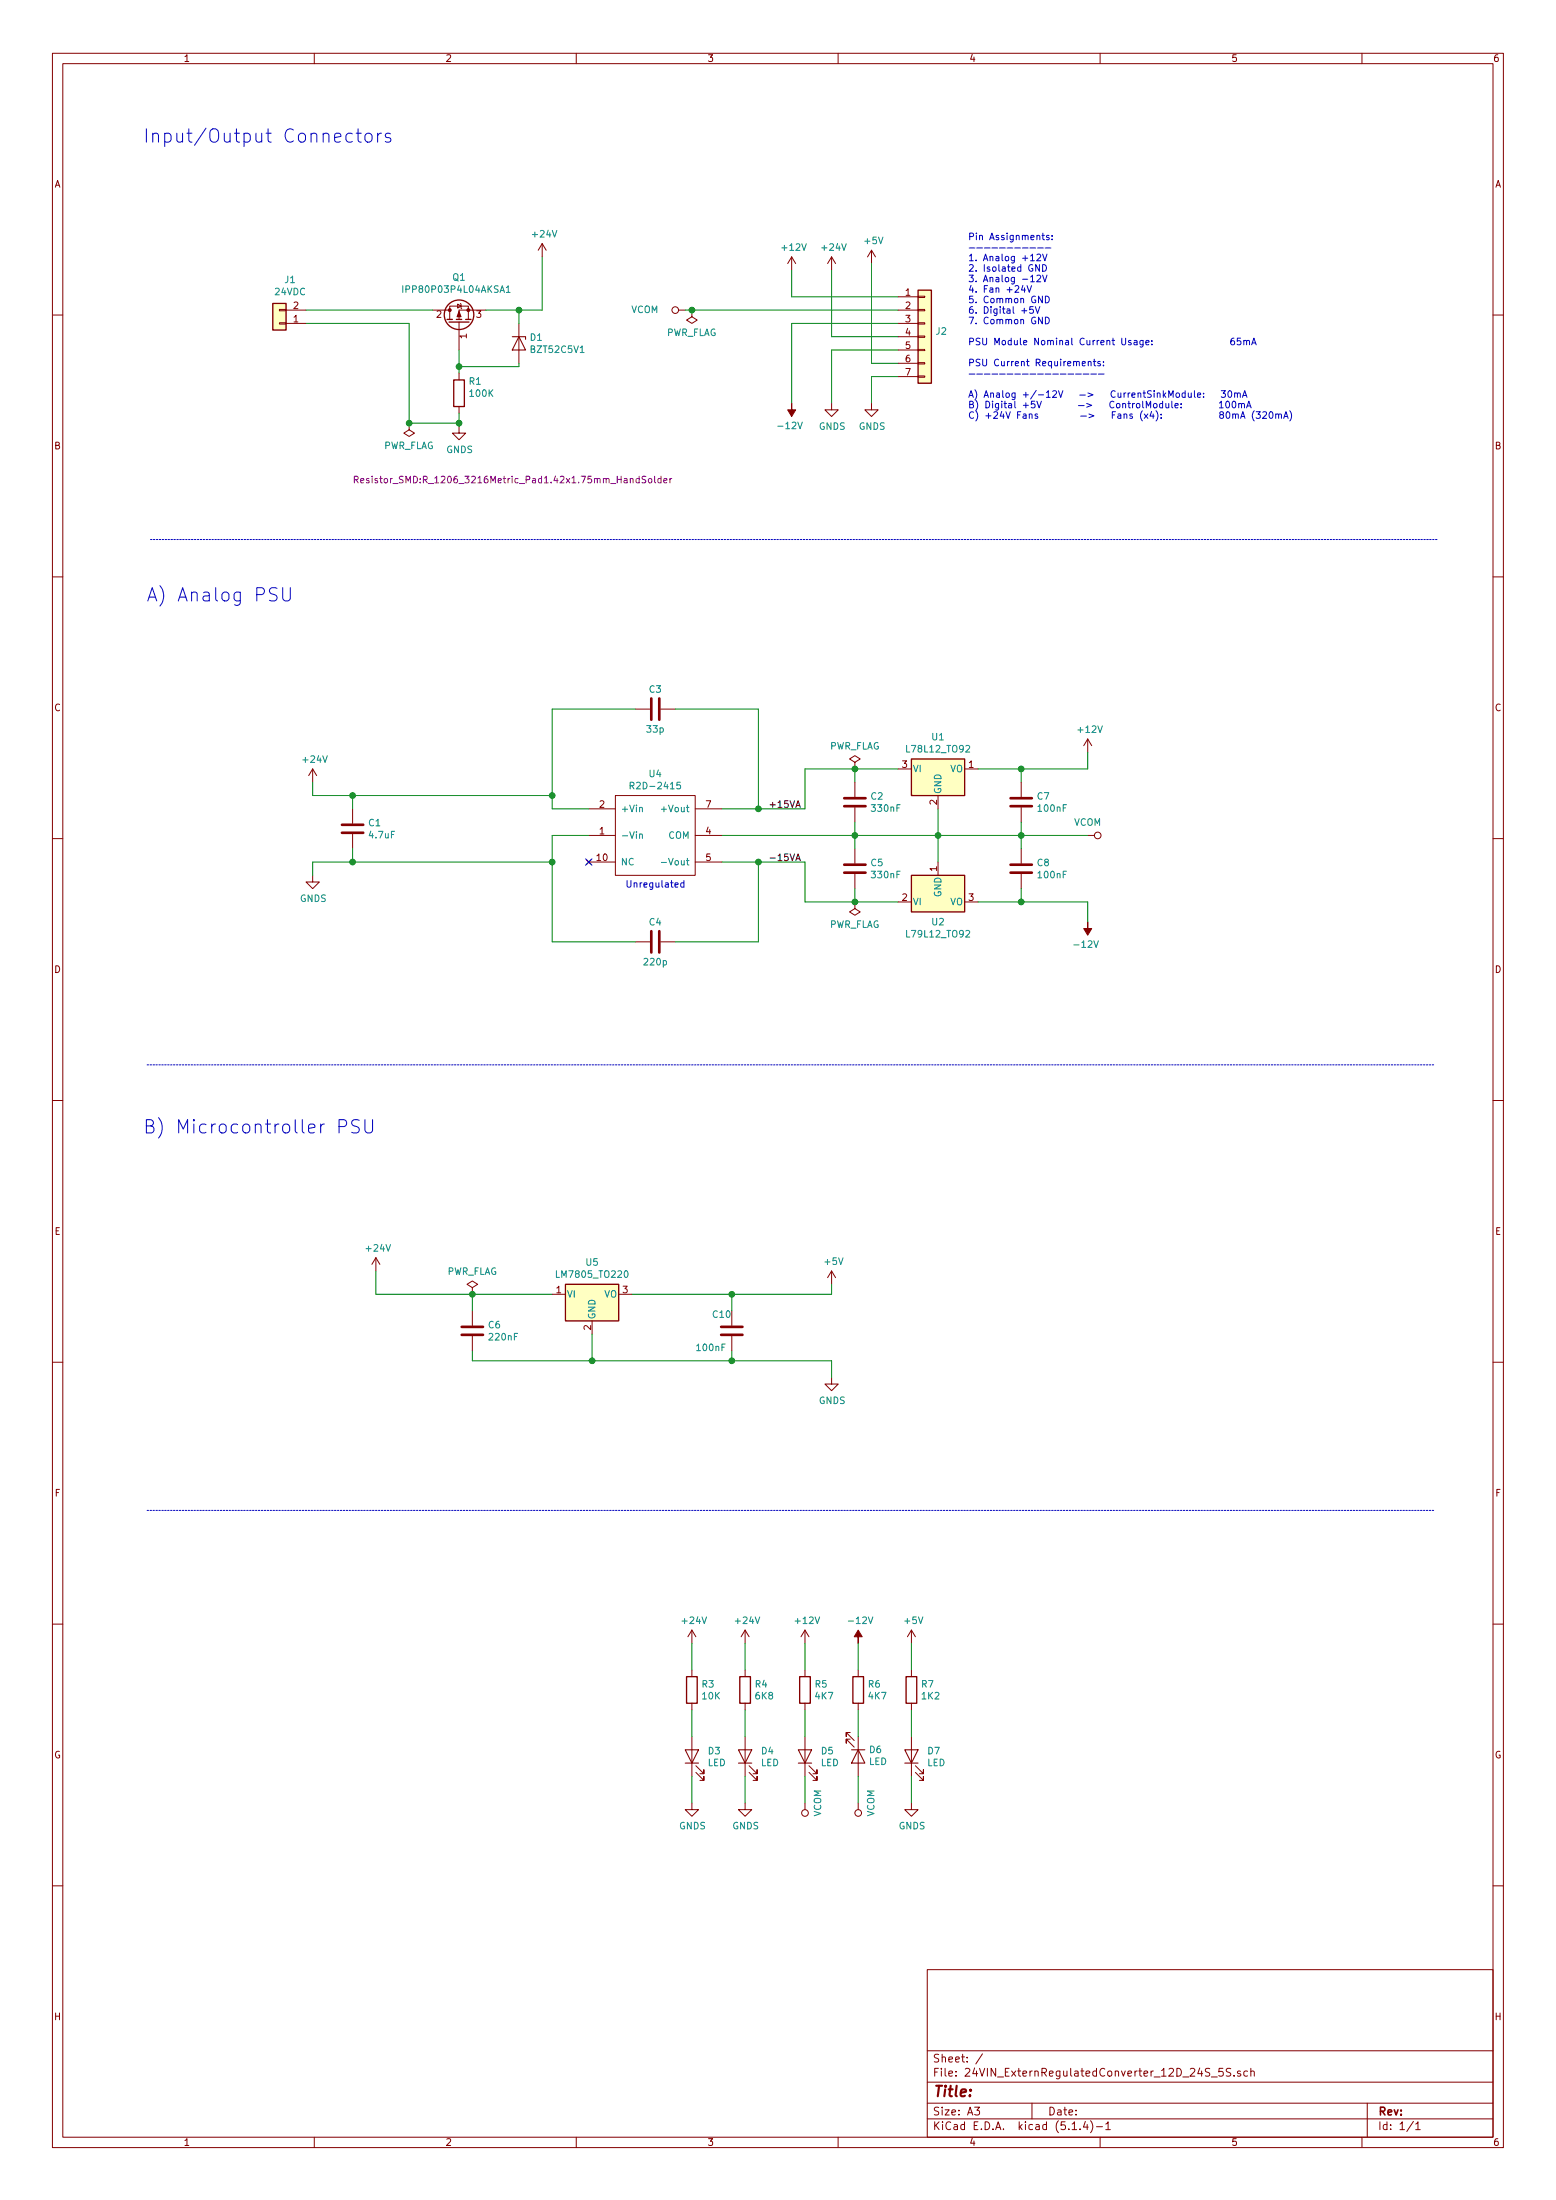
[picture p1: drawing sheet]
EESchema Schematic File Version 4
LIBS:24VIN_ExternRegulatedConverter_12D_24S_5S-cache
EELAYER 30 0
EELAYER END
$Descr A3 11693 16535 portrait
encoding utf-8
Sheet 1 1
Title ""
Date ""
Rev ""
Comp ""
Comment1 ""
Comment2 ""
Comment3 ""
Comment4 ""
$EndDescr
Wire Wire Line
	6425 5875 6425 5775
Wire Wire Line
	6425 5775 6750 5775
Wire Wire Line
	7350 5775 7675 5775
Wire Wire Line
	7675 5775 7675 5875
Wire Wire Line
	7675 6175 7675 6275
Wire Wire Line
	7050 6075 7050 6275
Connection ~ 7050 6275
Wire Wire Line
	7050 6275 7675 6275
Wire Wire Line
	6425 6175 6425 6275
Connection ~ 6425 6275
Wire Wire Line
	6425 6275 7050 6275
Wire Wire Line
	7050 6475 7050 6275
Wire Wire Line
	6425 6275 6425 6375
Wire Wire Line
	6425 6675 6425 6775
Wire Wire Line
	6425 6775 6750 6775
Wire Wire Line
	7675 6275 7675 6375
Connection ~ 7675 6275
Wire Wire Line
	7675 6675 7675 6775
Wire Wire Line
	7675 6775 7350 6775
Wire Wire Line
	6050 6075 6050 5775
Wire Wire Line
	6050 5775 6425 5775
Connection ~ 6425 5775
Wire Wire Line
	6050 6475 6050 6775
Wire Wire Line
	6050 6775 6425 6775
Connection ~ 6425 6775
$Comp
L Device:C C3
U 1 1
P 4925 5325
F 0 "C3" V 4775 5325 50  0000 C CNN
F 1 "33p" V 5075 5325 50  0000 C CNN
F 2 "Capacitor_SMD:C_1206_3216Metric_Pad1.42x1.75mm_HandSolder" H 4963 5175 50  0001 C CNN
F 3 "~" H 4925 5325 50  0001 C CNN
	1    4925 5325
	0    1    1    0   
$EndComp
Wire Wire Line
	4775 5325 4150 5325
Wire Wire Line
	4150 5325 4150 5975
Wire Wire Line
	4150 6075 4425 6075
Wire Wire Line
	5075 5325 5700 5325
Wire Wire Line
	5700 5325 5700 6075
Wire Wire Line
	5700 6075 6050 6075
$Comp
L Device:C C4
U 1 1
P 4925 7075
F 0 "C4" V 4775 7075 50  0000 C CNN
F 1 "220p" V 5075 7075 50  0000 C CNN
F 2 "Capacitor_SMD:C_1206_3216Metric_Pad1.42x1.75mm_HandSolder" H 4963 6925 50  0001 C CNN
F 3 "~" H 4925 7075 50  0001 C CNN
	1    4925 7075
	0    1    1    0   
$EndComp
Wire Wire Line
	4775 7075 4150 7075
Wire Wire Line
	4150 7075 4150 6475
Wire Wire Line
	4150 6275 4425 6275
Wire Wire Line
	5075 7075 5700 7075
Wire Wire Line
	5700 6475 6050 6475
Wire Wire Line
	2650 6075 2650 5975
Wire Wire Line
	2650 6475 2650 6375
NoConn ~ 4425 6475
$Comp
L power:VCOM #PWR019
U 1 1
P 8175 6275
F 0 "#PWR019" H 8175 6125 50  0001 C CNN
F 1 "VCOM" V 8075 6275 50  0000 C CNN
F 2 "" H 8175 6275 50  0001 C CNN
F 3 "" H 8175 6275 50  0001 C CNN
	1    8175 6275
	0    1    1    0   
$EndComp
Wire Wire Line
	8175 6275 7675 6275
$Comp
L power:-12V #PWR020
U 1 1
P 8175 6925
F 0 "#PWR020" H 8175 7025 50  0001 C CNN
F 1 "-12V" H 8190 7098 50  0000 C CNN
F 2 "" H 8175 6925 50  0001 C CNN
F 3 "" H 8175 6925 50  0001 C CNN
	1    8175 6925
	-1   0    0    1   
$EndComp
Wire Wire Line
	8175 6925 8175 6775
Wire Wire Line
	8175 6775 7675 6775
Connection ~ 7675 6775
$Comp
L power:+12V #PWR018
U 1 1
P 8175 5650
F 0 "#PWR018" H 8175 5500 50  0001 C CNN
F 1 "+12V" H 8190 5823 50  0000 C CNN
F 2 "" H 8175 5650 50  0001 C CNN
F 3 "" H 8175 5650 50  0001 C CNN
	1    8175 5650
	1    0    0    -1  
$EndComp
Wire Wire Line
	8175 5650 8175 5775
Wire Wire Line
	8175 5775 7675 5775
Connection ~ 7675 5775
$Comp
L Connector_Generic:Conn_01x02 J1
U 1 1
P 2100 2425
F 0 "J1" H 2020 2100 50  0000 C CNN
F 1 "24VDC" H 2020 2191 50  0000 C CNN
F 2 "Connector_Molex:Molex_KK-254_AE-6410-02A_1x02_P2.54mm_Vertical" H 2100 2425 50  0001 C CNN
F 3 "~" H 2100 2425 50  0001 C CNN
	1    2100 2425
	-1   0    0    1   
$EndComp
$Comp
L power:GNDS #PWR06
U 1 1
P 3450 3200
F 0 "#PWR06" H 3450 2950 50  0001 C CNN
F 1 "GNDS" H 3455 3027 50  0000 C CNN
F 2 "" H 3450 3200 50  0001 C CNN
F 3 "" H 3450 3200 50  0001 C CNN
	1    3450 3200
	1    0    0    -1  
$EndComp
$Comp
L power:+12V #PWR09
U 1 1
P 5950 2025
F 0 "#PWR09" H 5950 1875 50  0001 C CNN
F 1 "+12V" H 5965 2198 50  0000 C CNN
F 2 "" H 5950 2025 50  0001 C CNN
F 3 "" H 5950 2025 50  0001 C CNN
	1    5950 2025
	1    0    0    -1  
$EndComp
$Comp
L power:VCOM #PWR08
U 1 1
P 5150 2325
F 0 "#PWR08" H 5150 2175 50  0001 C CNN
F 1 "VCOM" V 5150 2525 50  0000 L CNN
F 2 "" H 5150 2325 50  0001 C CNN
F 3 "" H 5150 2325 50  0001 C CNN
	1    5150 2325
	0    -1   -1   0   
$EndComp
Wire Wire Line
	5950 2025 5950 2225
Wire Wire Line
	5950 2225 6750 2225
Wire Wire Line
	6750 2325 5200 2325
$Comp
L power:-12V #PWR010
U 1 1
P 5950 3025
F 0 "#PWR010" H 5950 3125 50  0001 C CNN
F 1 "-12V" H 5965 3198 50  0000 C CNN
F 2 "" H 5950 3025 50  0001 C CNN
F 3 "" H 5950 3025 50  0001 C CNN
	1    5950 3025
	-1   0    0    1   
$EndComp
Wire Wire Line
	5950 3025 5950 2425
Wire Wire Line
	5950 2425 6750 2425
$Comp
L power:+5V #PWR011
U 1 1
P 6550 1975
F 0 "#PWR011" H 6550 1825 50  0001 C CNN
F 1 "+5V" H 6565 2148 50  0000 C CNN
F 2 "" H 6550 1975 50  0001 C CNN
F 3 "" H 6550 1975 50  0001 C CNN
	1    6550 1975
	1    0    0    -1  
$EndComp
Wire Wire Line
	6250 2025 6250 2525
Wire Wire Line
	6250 2525 6750 2525
Wire Wire Line
	6250 3025 6250 2625
Wire Wire Line
	6250 2625 6750 2625
Wire Wire Line
	2300 2325 3250 2325
Wire Wire Line
	2350 5975 2350 5875
Wire Wire Line
	2350 6475 2350 6575
$Comp
L power:GNDS #PWR02
U 1 1
P 2350 6575
F 0 "#PWR02" H 2350 6325 50  0001 C CNN
F 1 "GNDS" H 2355 6402 50  0000 C CNN
F 2 "" H 2350 6575 50  0001 C CNN
F 3 "" H 2350 6575 50  0001 C CNN
	1    2350 6575
	1    0    0    -1  
$EndComp
$Comp
L Connector_Generic:Conn_01x07 J2
U 1 1
P 6950 2525
F 0 "J2" H 7030 2567 50  0000 L CNN
F 1 "Conn_01x07" H 7030 2476 50  0001 L CNN
F 2 "Connector_Molex:Molex_KK-254_AE-6410-07A_1x07_P2.54mm_Vertical" H 6950 2525 50  0001 C CNN
F 3 "~" H 6950 2525 50  0001 C CNN
	1    6950 2525
	1    0    0    -1  
$EndComp
Wire Wire Line
	6750 2825 6550 2825
Wire Wire Line
	6550 2825 6550 3025
Wire Wire Line
	6750 2725 6550 2725
Wire Wire Line
	6550 2725 6550 1975
Wire Wire Line
	5425 6075 5700 6075
Wire Wire Line
	5425 6275 6425 6275
Wire Wire Line
	5425 6475 5700 6475
$Comp
L power:GNDS #PWR017
U 1 1
P 6250 10350
F 0 "#PWR017" H 6250 10100 50  0001 C CNN
F 1 "GNDS" H 6255 10177 50  0000 C CNN
F 2 "" H 6250 10350 50  0001 C CNN
F 3 "" H 6250 10350 50  0001 C CNN
	1    6250 10350
	1    0    0    -1  
$EndComp
$Comp
L Device:C C1
U 1 1
P 2650 6225
F 0 "C1" H 2765 6271 50  0000 L CNN
F 1 "4.7uF" H 2765 6180 50  0000 L CNN
F 2 "Capacitor_SMD:CP_Elec_4x5.7" H 2688 6075 50  0001 C CNN
F 3 "~" H 2650 6225 50  0001 C CNN
	1    2650 6225
	1    0    0    -1  
$EndComp
Text Notes 7275 3150 0    50   ~ 0
Pin Assignments:\n———————————\n1. Analog +12V\n2. Isolated GND\n3. Analog -12V\n4. Fan +24V\n5. Common GND\n6. Digital +5V\n7. Common GND\n\nPSU Module Nominal Current Usage:               65mA\n\nPSU Current Requirements:\n——————————————————\n\nA) Analog +/-12V   —>   CurrentSinkModule:   30mA\nB) Digital +5V       —>   ControlModule:       100mA\nC) +24V Fans        —>   Fans (x4):           80mA (320mA)
$Comp
L power:GNDS #PWR014
U 1 1
P 6550 3025
F 0 "#PWR014" H 6550 2775 50  0001 C CNN
F 1 "GNDS" H 6555 2852 50  0000 C CNN
F 2 "" H 6550 3025 50  0001 C CNN
F 3 "" H 6550 3025 50  0001 C CNN
	1    6550 3025
	1    0    0    -1  
$EndComp
$Comp
L power:GNDS #PWR012
U 1 1
P 6250 3025
F 0 "#PWR012" H 6250 2775 50  0001 C CNN
F 1 "GNDS" H 6255 2852 50  0000 C CNN
F 2 "" H 6250 3025 50  0001 C CNN
F 3 "" H 6250 3025 50  0001 C CNN
	1    6250 3025
	1    0    0    -1  
$EndComp
Text Notes 1075 1075 0    100  ~ 0
Input/Output Connectors
Text Notes 1075 8525 0    100  ~ 0
B) Microcontroller PSU
Text Notes 1100 4525 0    100  ~ 0
A) Analog PSU
$Comp
L Device:C C6
U 1 1
P 3550 10000
F 0 "C6" H 3665 10046 50  0000 L CNN
F 1 "220nF" H 3665 9955 50  0000 L CNN
F 2 "Capacitor_SMD:C_1206_3216Metric_Pad1.42x1.75mm_HandSolder" H 3588 9850 50  0001 C CNN
F 3 "~" H 3550 10000 50  0001 C CNN
	1    3550 10000
	1    0    0    -1  
$EndComp
Wire Wire Line
	3550 9850 3550 9725
Wire Wire Line
	3550 10225 3550 10150
Wire Wire Line
	3550 9725 4150 9725
Connection ~ 3550 9725
Wire Wire Line
	4450 10025 4450 10225
Wire Wire Line
	3550 10225 4450 10225
Connection ~ 4450 10225
Wire Wire Line
	5500 10225 6250 10225
Wire Wire Line
	4450 10225 5500 10225
Connection ~ 5500 10225
Wire Wire Line
	5500 10150 5500 10225
Wire Wire Line
	5500 9725 6250 9725
Wire Wire Line
	4750 9725 5500 9725
Connection ~ 5500 9725
Wire Wire Line
	5500 9725 5500 9850
$Comp
L Device:C C10
U 1 1
P 5500 10000
F 0 "C10" H 5350 10125 50  0000 L CNN
F 1 "100nF" H 5225 9875 50  0000 L CNN
F 2 "Capacitor_SMD:C_1206_3216Metric_Pad1.42x1.75mm_HandSolder" H 5538 9850 50  0001 C CNN
F 3 "~" H 5500 10000 50  0001 C CNN
	1    5500 10000
	1    0    0    -1  
$EndComp
$Comp
L 24VIN_ExternRegulatedConverter_12D_24S_5S-rescue:LM7805_TO220-Regulator_Linear-ExternRegulatedConverter-rescue-24VIN_ExternRegulatedConverter-rescue U5
U 1 1
P 4450 9725
F 0 "U5" H 4450 9967 50  0000 C CNN
F 1 "LM7805_TO220" H 4450 9876 50  0000 C CNN
F 2 "Package_TO_SOT_THT:TO-220-3_Vertical" H 4450 9950 50  0001 C CIN
F 3 "http://www.ti.com/lit/ds/symlink/lm340.pdf" H 4450 9675 50  0001 C CNN
	1    4450 9725
	1    0    0    -1  
$EndComp
Wire Wire Line
	6250 10225 6250 10350
Wire Wire Line
	4075 2325 4075 1925
$Comp
L power:+24V #PWR05
U 1 1
P 4075 1925
F 0 "#PWR05" H 4075 1775 50  0001 C CNN
F 1 "+24V" H 4090 2098 50  0000 C CNN
F 2 "" H 4075 1925 50  0001 C CNN
F 3 "" H 4075 1925 50  0001 C CNN
	1    4075 1925
	1    0    0    -1  
$EndComp
$Comp
L power:+24V #PWR01
U 1 1
P 2350 5875
F 0 "#PWR01" H 2350 5725 50  0001 C CNN
F 1 "+24V" H 2365 6048 50  0000 C CNN
F 2 "" H 2350 5875 50  0001 C CNN
F 3 "" H 2350 5875 50  0001 C CNN
	1    2350 5875
	1    0    0    -1  
$EndComp
Wire Wire Line
	2650 5975 2350 5975
Wire Wire Line
	2350 6475 2650 6475
Connection ~ 2650 6475
Text Notes 4700 6675 0    50   ~ 0
Unregulated
Text Label 5775 6075 0    50   ~ 0
+15VA
Text Label 5775 6475 0    50   ~ 0
-15VA
Connection ~ 2650 5975
Connection ~ 4150 5975
Wire Wire Line
	4150 5975 4150 6075
Connection ~ 4150 6475
Wire Wire Line
	4150 6475 4150 6275
Wire Wire Line
	2650 6475 4150 6475
$Comp
L power:+5V #PWR016
U 1 1
P 6250 9650
F 0 "#PWR016" H 6250 9500 50  0001 C CNN
F 1 "+5V" H 6265 9823 50  0000 C CNN
F 2 "" H 6250 9650 50  0001 C CNN
F 3 "" H 6250 9650 50  0001 C CNN
	1    6250 9650
	1    0    0    -1  
$EndComp
Wire Wire Line
	6250 9650 6250 9725
Wire Notes Line
	10800 4050 1125 4050
Wire Notes Line
	10775 8000 1100 8000
Wire Notes Line
	10775 11350 1100 11350
$Comp
L DCConverters:R2D-2415 U4
U 1 1
P 4925 6275
F 0 "U4" H 4925 6740 50  0000 C CNN
F 1 "R2D-2415" H 4925 6649 50  0000 C CNN
F 2 "RS6:R2D" H 4925 6375 50  0001 C CNN
F 3 "" H 4925 6375 50  0001 C CNN
	1    4925 6275
	1    0    0    -1  
$EndComp
Connection ~ 5700 6075
Connection ~ 5700 6475
Wire Wire Line
	5700 6475 5700 7075
$Comp
L power:PWR_FLAG #FLG0102
U 1 1
P 3550 9725
F 0 "#FLG0102" H 3550 9800 50  0001 C CNN
F 1 "PWR_FLAG" H 3550 9898 50  0000 C CNN
F 2 "" H 3550 9725 50  0001 C CNN
F 3 "~" H 3550 9725 50  0001 C CNN
	1    3550 9725
	1    0    0    -1  
$EndComp
Wire Wire Line
	2650 5975 4150 5975
$Comp
L power:PWR_FLAG #FLG0103
U 1 1
P 6425 6775
F 0 "#FLG0103" H 6425 6850 50  0001 C CNN
F 1 "PWR_FLAG" H 6425 6948 50  0000 C CNN
F 2 "" H 6425 6775 50  0001 C CNN
F 3 "~" H 6425 6775 50  0001 C CNN
	1    6425 6775
	-1   0    0    1   
$EndComp
$Comp
L power:PWR_FLAG #FLG0104
U 1 1
P 6425 5775
F 0 "#FLG0104" H 6425 5850 50  0001 C CNN
F 1 "PWR_FLAG" H 6425 5948 50  0000 C CNN
F 2 "" H 6425 5775 50  0001 C CNN
F 3 "~" H 6425 5775 50  0001 C CNN
	1    6425 5775
	1    0    0    -1  
$EndComp
$Comp
L power:+24V #PWR022
U 1 1
P 5200 12350
F 0 "#PWR022" H 5200 12200 50  0001 C CNN
F 1 "+24V" H 5215 12523 50  0000 C CNN
F 2 "" H 5200 12350 50  0001 C CNN
F 3 "" H 5200 12350 50  0001 C CNN
	1    5200 12350
	1    0    0    -1  
$EndComp
$Comp
L power:+12V #PWR028
U 1 1
P 6050 12350
F 0 "#PWR028" H 6050 12200 50  0001 C CNN
F 1 "+12V" H 6065 12523 50  0000 C CNN
F 2 "" H 6050 12350 50  0001 C CNN
F 3 "" H 6050 12350 50  0001 C CNN
	1    6050 12350
	1    0    0    -1  
$EndComp
$Comp
L power:-12V #PWR030
U 1 1
P 6450 12350
F 0 "#PWR030" H 6450 12450 50  0001 C CNN
F 1 "-12V" H 6465 12523 50  0000 C CNN
F 2 "" H 6450 12350 50  0001 C CNN
F 3 "" H 6450 12350 50  0001 C CNN
	1    6450 12350
	1    0    0    -1  
$EndComp
$Comp
L power:+5V #PWR032
U 1 1
P 6850 12350
F 0 "#PWR032" H 6850 12200 50  0001 C CNN
F 1 "+5V" H 6865 12523 50  0000 C CNN
F 2 "" H 6850 12350 50  0001 C CNN
F 3 "" H 6850 12350 50  0001 C CNN
	1    6850 12350
	1    0    0    -1  
$EndComp
$Comp
L Device:R R3
U 1 1
P 5200 12700
F 0 "R3" H 5270 12745 50  0000 L CNN
F 1 "10K" H 5270 12656 50  0000 L CNN
F 2 "Resistor_SMD:R_1206_3216Metric_Pad1.42x1.75mm_HandSolder" V 5130 12700 50  0001 C CNN
F 3 "~" H 5200 12700 50  0001 C CNN
	1    5200 12700
	1    0    0    -1  
$EndComp
$Comp
L Device:R R4
U 1 1
P 5600 12700
F 0 "R4" H 5670 12745 50  0000 L CNN
F 1 "6K8" H 5670 12656 50  0000 L CNN
F 2 "Resistor_SMD:R_1206_3216Metric_Pad1.42x1.75mm_HandSolder" V 5530 12700 50  0001 C CNN
F 3 "~" H 5600 12700 50  0001 C CNN
	1    5600 12700
	1    0    0    -1  
$EndComp
$Comp
L Device:R R6
U 1 1
P 6450 12700
F 0 "R6" H 6520 12745 50  0000 L CNN
F 1 "4K7" H 6520 12656 50  0000 L CNN
F 2 "Resistor_SMD:R_1206_3216Metric_Pad1.42x1.75mm_HandSolder" V 6380 12700 50  0001 C CNN
F 3 "~" H 6450 12700 50  0001 C CNN
	1    6450 12700
	1    0    0    -1  
$EndComp
$Comp
L Device:R R7
U 1 1
P 6850 12700
F 0 "R7" H 6920 12745 50  0000 L CNN
F 1 "1K2" H 6920 12656 50  0000 L CNN
F 2 "Resistor_SMD:R_1206_3216Metric_Pad1.42x1.75mm_HandSolder" V 6780 12700 50  0001 C CNN
F 3 "~" H 6850 12700 50  0001 C CNN
	1    6850 12700
	1    0    0    -1  
$EndComp
$Comp
L Device:R R5
U 1 1
P 6050 12700
F 0 "R5" H 6120 12745 50  0000 L CNN
F 1 "4K7" H 6120 12656 50  0000 L CNN
F 2 "Resistor_SMD:R_1206_3216Metric_Pad1.42x1.75mm_HandSolder" V 5980 12700 50  0001 C CNN
F 3 "~" H 6050 12700 50  0001 C CNN
	1    6050 12700
	1    0    0    -1  
$EndComp
$Comp
L Device:LED D3
U 1 1
P 5200 13200
F 0 "D3" V 5238 13083 50  0000 R CNN
F 1 "LED" V 5149 13083 50  0000 R CNN
F 2 "LED_THT:LED_D3.0mm" H 5200 13200 50  0001 C CNN
F 3 "~" H 5200 13200 50  0001 C CNN
F 4 "2.64" V 5200 13200 50  0001 C CNN "Vf"
	1    5200 13200
	0    -1   -1   0   
$EndComp
$Comp
L power:GNDS #PWR023
U 1 1
P 5200 13550
F 0 "#PWR023" H 5200 13300 50  0001 C CNN
F 1 "GNDS" H 5205 13379 50  0000 C CNN
F 2 "" H 5200 13550 50  0001 C CNN
F 3 "" H 5200 13550 50  0001 C CNN
	1    5200 13550
	1    0    0    -1  
$EndComp
$Comp
L Device:LED D4
U 1 1
P 5600 13200
F 0 "D4" V 5638 13083 50  0000 R CNN
F 1 "LED" V 5549 13083 50  0000 R CNN
F 2 "LED_THT:LED_D3.0mm" H 5600 13200 50  0001 C CNN
F 3 "~" H 5600 13200 50  0001 C CNN
F 4 "2.64" V 5600 13200 50  0001 C CNN "Vf"
	1    5600 13200
	0    -1   -1   0   
$EndComp
$Comp
L Device:LED D5
U 1 1
P 6050 13200
F 0 "D5" V 6088 13083 50  0000 R CNN
F 1 "LED" V 5999 13083 50  0000 R CNN
F 2 "LED_THT:LED_D3.0mm" H 6050 13200 50  0001 C CNN
F 3 "~" H 6050 13200 50  0001 C CNN
F 4 "2.64" V 6050 13200 50  0001 C CNN "Vf"
	1    6050 13200
	0    -1   -1   0   
$EndComp
$Comp
L Device:LED D6
U 1 1
P 6450 13200
F 0 "D6" V 6398 13279 50  0000 L CNN
F 1 "LED" V 6487 13279 50  0000 L CNN
F 2 "LED_THT:LED_D3.0mm" H 6450 13200 50  0001 C CNN
F 3 "~" H 6450 13200 50  0001 C CNN
F 4 "2.64" V 6450 13200 50  0001 C CNN "Vf"
	1    6450 13200
	0    1    1    0   
$EndComp
$Comp
L Device:LED D7
U 1 1
P 6850 13200
F 0 "D7" V 6888 13083 50  0000 R CNN
F 1 "LED" V 6799 13083 50  0000 R CNN
F 2 "LED_THT:LED_D3.0mm" H 6850 13200 50  0001 C CNN
F 3 "~" H 6850 13200 50  0001 C CNN
F 4 "2.64" V 6850 13200 50  0001 C CNN "Vf"
	1    6850 13200
	0    -1   -1   0   
$EndComp
$Comp
L power:GNDS #PWR027
U 1 1
P 5600 13550
F 0 "#PWR027" H 5600 13300 50  0001 C CNN
F 1 "GNDS" H 5605 13379 50  0000 C CNN
F 2 "" H 5600 13550 50  0001 C CNN
F 3 "" H 5600 13550 50  0001 C CNN
	1    5600 13550
	1    0    0    -1  
$EndComp
$Comp
L power:GNDS #PWR033
U 1 1
P 6850 13550
F 0 "#PWR033" H 6850 13300 50  0001 C CNN
F 1 "GNDS" H 6855 13379 50  0000 C CNN
F 2 "" H 6850 13550 50  0001 C CNN
F 3 "" H 6850 13550 50  0001 C CNN
	1    6850 13550
	1    0    0    -1  
$EndComp
Wire Wire Line
	5200 12350 5200 12550
Wire Wire Line
	5600 12350 5600 12550
Wire Wire Line
	6050 12350 6050 12550
Wire Wire Line
	6450 12350 6450 12550
Wire Wire Line
	6850 12350 6850 12550
Wire Wire Line
	5200 12850 5200 13050
Wire Wire Line
	5600 12850 5600 13050
Wire Wire Line
	6050 12850 6050 13050
Wire Wire Line
	6450 12850 6450 13050
Wire Wire Line
	6850 12850 6850 13050
Wire Wire Line
	6850 13350 6850 13550
Wire Wire Line
	6450 13350 6450 13550
Wire Wire Line
	6050 13350 6050 13550
Wire Wire Line
	5600 13350 5600 13550
Wire Wire Line
	5200 13350 5200 13550
$Comp
L power:VCOM #PWR0101
U 1 1
P 6450 13550
F 0 "#PWR0101" H 6450 13400 50  0001 C CNN
F 1 "VCOM" V 6350 13550 50  0000 C CNN
F 2 "" H 6450 13550 50  0001 C CNN
F 3 "" H 6450 13550 50  0001 C CNN
	1    6450 13550
	-1   0    0    1   
$EndComp
$Comp
L power:VCOM #PWR0102
U 1 1
P 6050 13550
F 0 "#PWR0102" H 6050 13400 50  0001 C CNN
F 1 "VCOM" V 5950 13550 50  0000 C CNN
F 2 "" H 6050 13550 50  0001 C CNN
F 3 "" H 6050 13550 50  0001 C CNN
	1    6050 13550
	-1   0    0    1   
$EndComp
$Comp
L power:+24V #PWR03
U 1 1
P 2825 9550
F 0 "#PWR03" H 2825 9400 50  0001 C CNN
F 1 "+24V" H 2840 9723 50  0000 C CNN
F 2 "" H 2825 9550 50  0001 C CNN
F 3 "" H 2825 9550 50  0001 C CNN
	1    2825 9550
	1    0    0    -1  
$EndComp
Wire Wire Line
	2825 9725 2825 9550
Wire Wire Line
	2825 9725 3550 9725
$Comp
L power:+24V #PWR0103
U 1 1
P 6250 2025
F 0 "#PWR0103" H 6250 1875 50  0001 C CNN
F 1 "+24V" H 6265 2198 50  0000 C CNN
F 2 "" H 6250 2025 50  0001 C CNN
F 3 "" H 6250 2025 50  0001 C CNN
	1    6250 2025
	1    0    0    -1  
$EndComp
$Comp
L Transistor_FET:IRF9540N Q1
U 1 1
P 3450 2425
F 0 "Q1" V 3793 2425 50  0000 C CNN
F 1 "IPP80P03P4L04AKSA1 " V 3702 2425 50  0000 C CNN
F 2 "Package_TO_SOT_THT:TO-220-3_Vertical" H 3650 2350 50  0001 L CIN
F 3 "http://www.irf.com/product-info/datasheets/data/irf9540n.pdf" H 3450 2425 50  0001 L CNN
	1    3450 2425
	0    -1   -1   0   
$EndComp
Wire Wire Line
	3650 2325 3900 2325
$Comp
L Device:D_Zener D1
U 1 1
P 3900 2575
F 0 "D1" V 3854 2654 50  0000 L CNN
F 1 "BZT52C5V1" V 3945 2654 50  0000 L CNN
F 2 "Diode_SMD:D_SMA_Handsoldering" H 3900 2575 50  0001 C CNN
F 3 "~" H 3900 2575 50  0001 C CNN
	1    3900 2575
	0    1    1    0   
$EndComp
$Comp
L Device:R R1
U 1 1
P 3450 2950
F 0 "R1" H 3520 3041 50  0000 L CNN
F 1 "100K" H 3520 2950 50  0000 L CNN
F 2 "Resistor_SMD:R_1206_3216Metric_Pad1.42x1.75mm_HandSolder" H 2650 2300 50  0000 L CNN
F 3 "~" H 3450 2950 50  0001 C CNN
	1    3450 2950
	1    0    0    -1  
$EndComp
Wire Wire Line
	3450 2625 3450 2750
Wire Wire Line
	3900 2725 3900 2750
Wire Wire Line
	3900 2750 3450 2750
Connection ~ 3450 2750
Wire Wire Line
	3450 2750 3450 2800
Wire Wire Line
	3900 2425 3900 2325
Connection ~ 3900 2325
Wire Wire Line
	3900 2325 4075 2325
Wire Wire Line
	3450 3200 3450 3175
Wire Wire Line
	2300 2425 3075 2425
Wire Wire Line
	3075 2425 3075 3175
Wire Wire Line
	3075 3175 3450 3175
Connection ~ 3450 3175
Wire Wire Line
	3450 3175 3450 3100
$Comp
L power:+24V #PWR0104
U 1 1
P 5600 12350
F 0 "#PWR0104" H 5600 12200 50  0001 C CNN
F 1 "+24V" H 5615 12523 50  0000 C CNN
F 2 "" H 5600 12350 50  0001 C CNN
F 3 "" H 5600 12350 50  0001 C CNN
	1    5600 12350
	1    0    0    -1  
$EndComp
$Comp
L Regulator_Linear:L79L12_TO92 U2
U 1 1
P 7050 6775
F 0 "U2" H 7050 6626 50  0000 C CNN
F 1 "L79L12_TO92" H 7050 6535 50  0000 C CNN
F 2 "Package_TO_SOT_THT:TO-92_Inline_Wide" H 7050 6575 50  0001 C CIN
F 3 "http://www.farnell.com/datasheets/1827870.pdf" H 7050 6775 50  0001 C CNN
	1    7050 6775
	1    0    0    -1  
$EndComp
$Comp
L Regulator_Linear:L78L12_TO92 U1
U 1 1
P 7050 5775
F 0 "U1" H 7050 6017 50  0000 C CNN
F 1 "L78L12_TO92" H 7050 5926 50  0000 C CNN
F 2 "Package_TO_SOT_THT:TO-92_Inline_Wide" H 7050 6000 50  0001 C CIN
F 3 "http://www.st.com/content/ccc/resource/technical/document/datasheet/15/55/e5/aa/23/5b/43/fd/CD00000446.pdf/files/CD00000446.pdf/jcr:content/translations/en.CD00000446.pdf" H 7050 5725 50  0001 C CNN
	1    7050 5775
	1    0    0    -1  
$EndComp
$Comp
L Device:C C2
U 1 1
P 6425 6025
F 0 "C2" H 6540 6071 50  0000 L CNN
F 1 "330nF" H 6540 5980 50  0000 L CNN
F 2 "Capacitor_SMD:C_1206_3216Metric_Pad1.42x1.75mm_HandSolder" H 6463 5875 50  0001 C CNN
F 3 "~" H 6425 6025 50  0001 C CNN
	1    6425 6025
	1    0    0    -1  
$EndComp
$Comp
L Device:C C5
U 1 1
P 6425 6525
F 0 "C5" H 6540 6571 50  0000 L CNN
F 1 "330nF" H 6540 6480 50  0000 L CNN
F 2 "Capacitor_SMD:C_1206_3216Metric_Pad1.42x1.75mm_HandSolder" H 6463 6375 50  0001 C CNN
F 3 "~" H 6425 6525 50  0001 C CNN
	1    6425 6525
	1    0    0    -1  
$EndComp
$Comp
L Device:C C8
U 1 1
P 7675 6525
F 0 "C8" H 7790 6571 50  0000 L CNN
F 1 "100nF" H 7790 6480 50  0000 L CNN
F 2 "Capacitor_SMD:C_1206_3216Metric_Pad1.42x1.75mm_HandSolder" H 7713 6375 50  0001 C CNN
F 3 "~" H 7675 6525 50  0001 C CNN
	1    7675 6525
	1    0    0    -1  
$EndComp
$Comp
L Device:C C7
U 1 1
P 7675 6025
F 0 "C7" H 7790 6071 50  0000 L CNN
F 1 "100nF" H 7790 5980 50  0000 L CNN
F 2 "Capacitor_SMD:C_1206_3216Metric_Pad1.42x1.75mm_HandSolder" H 7713 5875 50  0001 C CNN
F 3 "~" H 7675 6025 50  0001 C CNN
	1    7675 6025
	1    0    0    -1  
$EndComp
$Comp
L power:PWR_FLAG #FLG0101
U 1 1
P 3075 3175
F 0 "#FLG0101" H 3075 3250 50  0001 C CNN
F 1 "PWR_FLAG" H 3075 3348 50  0000 C CNN
F 2 "" H 3075 3175 50  0001 C CNN
F 3 "~" H 3075 3175 50  0001 C CNN
	1    3075 3175
	-1   0    0    1   
$EndComp
Connection ~ 3075 3175
$Comp
L power:PWR_FLAG #FLG0105
U 1 1
P 5200 2325
F 0 "#FLG0105" H 5200 2400 50  0001 C CNN
F 1 "PWR_FLAG" H 5200 2498 50  0000 C CNN
F 2 "" H 5200 2325 50  0001 C CNN
F 3 "~" H 5200 2325 50  0001 C CNN
	1    5200 2325
	-1   0    0    1   
$EndComp
Connection ~ 5200 2325
Wire Wire Line
	5200 2325 5150 2325
$EndSCHEMATC
